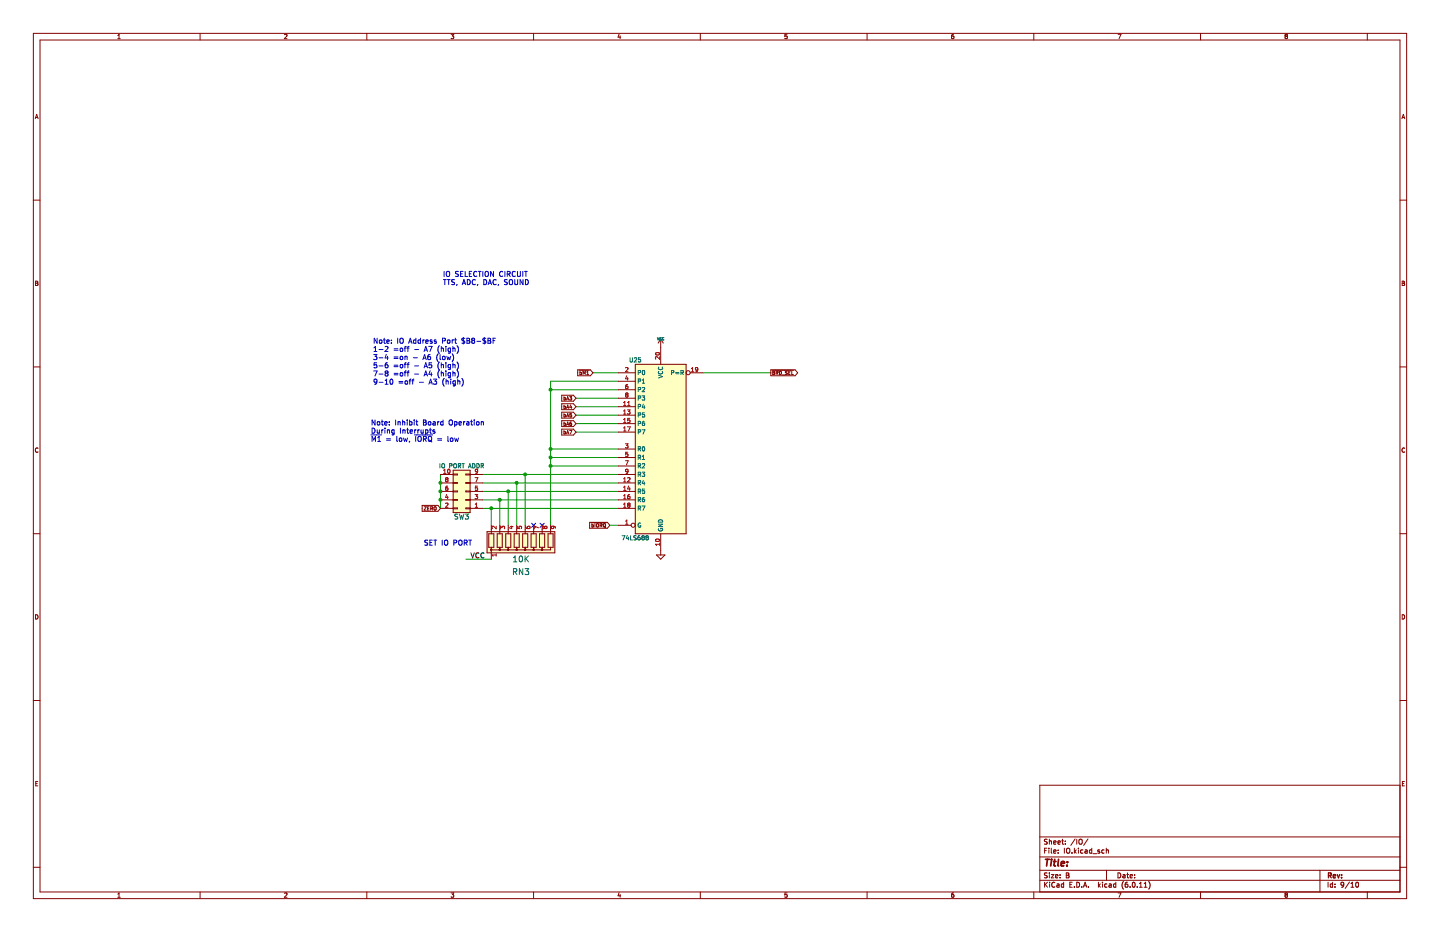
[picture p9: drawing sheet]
(kicad_sch (version 20211123) (generator eeschema)

 (paper "B")

 (lib_symbols
  (symbol "74xx:74LS688" (in_bom yes) (on_board yes)
   (property "Reference" "U" (id 0) (at -7.62 26.67 0) (effects (font (size 1.27 1.27))))
   (property "Value" "74LS688" (id 1) (at -7.62 -26.67 0) (effects (font (size 1.27 1.27))))
   (property "Footprint" "" (id 2) (at 0 0 0) (effects (font (size 1.27 1.27)) hide))
   (property "Datasheet" "http://www.ti.com/lit/gpn/sn74LS688" (id 3) (at 0 0 0) (effects (font (size 1.27 1.27)) hide))
   (symbol "74LS688_1_0"
    (pin input inverted (at -12.7 -22.86 0) (length 5.08) (name "G" (effects (font (size 1.27 1.27)))) (number "1" (effects (font (size 1.27 1.27)))))
    (pin power_in line (at 0 -30.48 90) (length 5.08) (name "GND" (effects (font (size 1.27 1.27)))) (number "10" (effects (font (size 1.27 1.27)))))
    (pin input line (at -12.7 12.7 0) (length 5.08) (name "P4" (effects (font (size 1.27 1.27)))) (number "11" (effects (font (size 1.27 1.27)))))
    (pin input line (at -12.7 -10.16 0) (length 5.08) (name "R4" (effects (font (size 1.27 1.27)))) (number "12" (effects (font (size 1.27 1.27)))))
    (pin input line (at -12.7 10.16 0) (length 5.08) (name "P5" (effects (font (size 1.27 1.27)))) (number "13" (effects (font (size 1.27 1.27)))))
    (pin input line (at -12.7 -12.7 0) (length 5.08) (name "R5" (effects (font (size 1.27 1.27)))) (number "14" (effects (font (size 1.27 1.27)))))
    (pin input line (at -12.7 7.62 0) (length 5.08) (name "P6" (effects (font (size 1.27 1.27)))) (number "15" (effects (font (size 1.27 1.27)))))
    (pin input line (at -12.7 -15.24 0) (length 5.08) (name "R6" (effects (font (size 1.27 1.27)))) (number "16" (effects (font (size 1.27 1.27)))))
    (pin input line (at -12.7 5.08 0) (length 5.08) (name "P7" (effects (font (size 1.27 1.27)))) (number "17" (effects (font (size 1.27 1.27)))))
    (pin input line (at -12.7 -17.78 0) (length 5.08) (name "R7" (effects (font (size 1.27 1.27)))) (number "18" (effects (font (size 1.27 1.27)))))
    (pin output inverted (at 12.7 22.86 180) (length 5.08) (name "P=R" (effects (font (size 1.27 1.27)))) (number "19" (effects (font (size 1.27 1.27)))))
    (pin input line (at -12.7 22.86 0) (length 5.08) (name "P0" (effects (font (size 1.27 1.27)))) (number "2" (effects (font (size 1.27 1.27)))))
    (pin power_in line (at 0 30.48 270) (length 5.08) (name "VCC" (effects (font (size 1.27 1.27)))) (number "20" (effects (font (size 1.27 1.27)))))
    (pin input line (at -12.7 0 0) (length 5.08) (name "R0" (effects (font (size 1.27 1.27)))) (number "3" (effects (font (size 1.27 1.27)))))
    (pin input line (at -12.7 20.32 0) (length 5.08) (name "P1" (effects (font (size 1.27 1.27)))) (number "4" (effects (font (size 1.27 1.27)))))
    (pin input line (at -12.7 -2.54 0) (length 5.08) (name "R1" (effects (font (size 1.27 1.27)))) (number "5" (effects (font (size 1.27 1.27)))))
    (pin input line (at -12.7 17.78 0) (length 5.08) (name "P2" (effects (font (size 1.27 1.27)))) (number "6" (effects (font (size 1.27 1.27)))))
    (pin input line (at -12.7 -5.08 0) (length 5.08) (name "R2" (effects (font (size 1.27 1.27)))) (number "7" (effects (font (size 1.27 1.27)))))
    (pin input line (at -12.7 15.24 0) (length 5.08) (name "P3" (effects (font (size 1.27 1.27)))) (number "8" (effects (font (size 1.27 1.27)))))
    (pin input line (at -12.7 -7.62 0) (length 5.08) (name "R3" (effects (font (size 1.27 1.27)))) (number "9" (effects (font (size 1.27 1.27))))))
   (symbol "74LS688_1_1"
    (rectangle (start -7.62 25.4) (end 7.62 -25.4) (stroke (width 0.254) (type default) (color 0 0 0 0)) (fill (type background)))))
  (symbol "Connector_Generic:Conn_02x05_Odd_Even" (pin_names (offset 1.016) hide) (in_bom yes) (on_board yes)
   (property "Reference" "J" (id 0) (at 1.27 7.62 0) (effects (font (size 1.27 1.27))))
   (property "Value" "Conn_02x05_Odd_Even" (id 1) (at 1.27 -7.62 0) (effects (font (size 1.27 1.27))))
   (property "Footprint" "" (id 2) (at 0 0 0) (effects (font (size 1.27 1.27)) hide))
   (property "Datasheet" "~" (id 3) (at 0 0 0) (effects (font (size 1.27 1.27)) hide))
   (symbol "Conn_02x05_Odd_Even_1_1"
    (rectangle (start -1.27 -4.953) (end 0 -5.207) (stroke (width 0.1524) (type default) (color 0 0 0 0)) (fill (type none)))
    (rectangle (start -1.27 -2.413) (end 0 -2.667) (stroke (width 0.1524) (type default) (color 0 0 0 0)) (fill (type none)))
    (rectangle (start -1.27 0.127) (end 0 -0.127) (stroke (width 0.1524) (type default) (color 0 0 0 0)) (fill (type none)))
    (rectangle (start -1.27 2.667) (end 0 2.413) (stroke (width 0.1524) (type default) (color 0 0 0 0)) (fill (type none)))
    (rectangle (start -1.27 5.207) (end 0 4.953) (stroke (width 0.1524) (type default) (color 0 0 0 0)) (fill (type none)))
    (rectangle (start -1.27 6.35) (end 3.81 -6.35) (stroke (width 0.254) (type default) (color 0 0 0 0)) (fill (type background)))
    (rectangle (start 3.81 -4.953) (end 2.54 -5.207) (stroke (width 0.1524) (type default) (color 0 0 0 0)) (fill (type none)))
    (rectangle (start 3.81 -2.413) (end 2.54 -2.667) (stroke (width 0.1524) (type default) (color 0 0 0 0)) (fill (type none)))
    (rectangle (start 3.81 0.127) (end 2.54 -0.127) (stroke (width 0.1524) (type default) (color 0 0 0 0)) (fill (type none)))
    (rectangle (start 3.81 2.667) (end 2.54 2.413) (stroke (width 0.1524) (type default) (color 0 0 0 0)) (fill (type none)))
    (rectangle (start 3.81 5.207) (end 2.54 4.953) (stroke (width 0.1524) (type default) (color 0 0 0 0)) (fill (type none)))
    (pin passive line (at -5.08 5.08 0) (length 3.81) (name "Pin_1" (effects (font (size 1.27 1.27)))) (number "1" (effects (font (size 1.27 1.27)))))
    (pin passive line (at 7.62 -5.08 180) (length 3.81) (name "Pin_10" (effects (font (size 1.27 1.27)))) (number "10" (effects (font (size 1.27 1.27)))))
    (pin passive line (at 7.62 5.08 180) (length 3.81) (name "Pin_2" (effects (font (size 1.27 1.27)))) (number "2" (effects (font (size 1.27 1.27)))))
    (pin passive line (at -5.08 2.54 0) (length 3.81) (name "Pin_3" (effects (font (size 1.27 1.27)))) (number "3" (effects (font (size 1.27 1.27)))))
    (pin passive line (at 7.62 2.54 180) (length 3.81) (name "Pin_4" (effects (font (size 1.27 1.27)))) (number "4" (effects (font (size 1.27 1.27)))))
    (pin passive line (at -5.08 0 0) (length 3.81) (name "Pin_5" (effects (font (size 1.27 1.27)))) (number "5" (effects (font (size 1.27 1.27)))))
    (pin passive line (at 7.62 0 180) (length 3.81) (name "Pin_6" (effects (font (size 1.27 1.27)))) (number "6" (effects (font (size 1.27 1.27)))))
    (pin passive line (at -5.08 -2.54 0) (length 3.81) (name "Pin_7" (effects (font (size 1.27 1.27)))) (number "7" (effects (font (size 1.27 1.27)))))
    (pin passive line (at 7.62 -2.54 180) (length 3.81) (name "Pin_8" (effects (font (size 1.27 1.27)))) (number "8" (effects (font (size 1.27 1.27)))))
    (pin passive line (at -5.08 -5.08 0) (length 3.81) (name "Pin_9" (effects (font (size 1.27 1.27)))) (number "9" (effects (font (size 1.27 1.27)))))))
  (symbol "Device:R_Network08" (pin_names (offset 0) hide) (in_bom yes) (on_board yes)
   (property "Reference" "RN" (id 0) (at -12.7 0 90) (effects (font (size 1.27 1.27))))
   (property "Value" "R_Network08" (id 1) (at 10.16 0 90) (effects (font (size 1.27 1.27))))
   (property "Footprint" "Resistor_THT:R_Array_SIP9" (id 2) (at 12.065 0 90) (effects (font (size 1.27 1.27)) hide))
   (property "Datasheet" "http://www.vishay.com/docs/31509/csc.pdf" (id 3) (at 0 0 0) (effects (font (size 1.27 1.27)) hide))
   (symbol "R_Network08_0_1"
    (rectangle (start -11.43 -3.175) (end 8.89 3.175) (stroke (width 0.254) (type default) (color 0 0 0 0)) (fill (type background)))
    (rectangle (start -10.922 1.524) (end -9.398 -2.54) (stroke (width 0.254) (type default) (color 0 0 0 0)) (fill (type none)))
    (circle (center -10.16 2.286) (radius 0.254) (stroke (width 0) (type default) (color 0 0 0 0)) (fill (type outline)))
    (rectangle (start -8.382 1.524) (end -6.858 -2.54) (stroke (width 0.254) (type default) (color 0 0 0 0)) (fill (type none)))
    (circle (center -7.62 2.286) (radius 0.254) (stroke (width 0) (type default) (color 0 0 0 0)) (fill (type outline)))
    (rectangle (start -5.842 1.524) (end -4.318 -2.54) (stroke (width 0.254) (type default) (color 0 0 0 0)) (fill (type none)))
    (circle (center -5.08 2.286) (radius 0.254) (stroke (width 0) (type default) (color 0 0 0 0)) (fill (type outline)))
    (rectangle (start -3.302 1.524) (end -1.778 -2.54) (stroke (width 0.254) (type default) (color 0 0 0 0)) (fill (type none)))
    (circle (center -2.54 2.286) (radius 0.254) (stroke (width 0) (type default) (color 0 0 0 0)) (fill (type outline)))
    (rectangle (start -0.762 1.524) (end 0.762 -2.54) (stroke (width 0.254) (type default) (color 0 0 0 0)) (fill (type none)))
    (polyline (pts (xy -10.16 -2.54) (xy -10.16 -3.81)) (stroke (width 0) (type default) (color 0 0 0 0)) (fill (type none)))
    (polyline (pts (xy -7.62 -2.54) (xy -7.62 -3.81)) (stroke (width 0) (type default) (color 0 0 0 0)) (fill (type none)))
    (polyline (pts (xy -5.08 -2.54) (xy -5.08 -3.81)) (stroke (width 0) (type default) (color 0 0 0 0)) (fill (type none)))
    (polyline (pts (xy -2.54 -2.54) (xy -2.54 -3.81)) (stroke (width 0) (type default) (color 0 0 0 0)) (fill (type none)))
    (polyline (pts (xy 0 -2.54) (xy 0 -3.81)) (stroke (width 0) (type default) (color 0 0 0 0)) (fill (type none)))
    (polyline (pts (xy 2.54 -2.54) (xy 2.54 -3.81)) (stroke (width 0) (type default) (color 0 0 0 0)) (fill (type none)))
    (polyline (pts (xy 5.08 -2.54) (xy 5.08 -3.81)) (stroke (width 0) (type default) (color 0 0 0 0)) (fill (type none)))
    (polyline (pts (xy 7.62 -2.54) (xy 7.62 -3.81)) (stroke (width 0) (type default) (color 0 0 0 0)) (fill (type none)))
    (polyline (pts (xy -10.16 1.524) (xy -10.16 2.286) (xy -7.62 2.286) (xy -7.62 1.524)) (stroke (width 0) (type default) (color 0 0 0 0)) (fill (type none)))
    (polyline (pts (xy -7.62 1.524) (xy -7.62 2.286) (xy -5.08 2.286) (xy -5.08 1.524)) (stroke (width 0) (type default) (color 0 0 0 0)) (fill (type none)))
    (polyline (pts (xy -5.08 1.524) (xy -5.08 2.286) (xy -2.54 2.286) (xy -2.54 1.524)) (stroke (width 0) (type default) (color 0 0 0 0)) (fill (type none)))
    (polyline (pts (xy -2.54 1.524) (xy -2.54 2.286) (xy 0 2.286) (xy 0 1.524)) (stroke (width 0) (type default) (color 0 0 0 0)) (fill (type none)))
    (polyline (pts (xy 0 1.524) (xy 0 2.286) (xy 2.54 2.286) (xy 2.54 1.524)) (stroke (width 0) (type default) (color 0 0 0 0)) (fill (type none)))
    (polyline (pts (xy 2.54 1.524) (xy 2.54 2.286) (xy 5.08 2.286) (xy 5.08 1.524)) (stroke (width 0) (type default) (color 0 0 0 0)) (fill (type none)))
    (polyline (pts (xy 5.08 1.524) (xy 5.08 2.286) (xy 7.62 2.286) (xy 7.62 1.524)) (stroke (width 0) (type default) (color 0 0 0 0)) (fill (type none)))
    (circle (center 0 2.286) (radius 0.254) (stroke (width 0) (type default) (color 0 0 0 0)) (fill (type outline)))
    (rectangle (start 1.778 1.524) (end 3.302 -2.54) (stroke (width 0.254) (type default) (color 0 0 0 0)) (fill (type none)))
    (circle (center 2.54 2.286) (radius 0.254) (stroke (width 0) (type default) (color 0 0 0 0)) (fill (type outline)))
    (rectangle (start 4.318 1.524) (end 5.842 -2.54) (stroke (width 0.254) (type default) (color 0 0 0 0)) (fill (type none)))
    (circle (center 5.08 2.286) (radius 0.254) (stroke (width 0) (type default) (color 0 0 0 0)) (fill (type outline)))
    (rectangle (start 6.858 1.524) (end 8.382 -2.54) (stroke (width 0.254) (type default) (color 0 0 0 0)) (fill (type none))))
   (symbol "R_Network08_1_1"
    (pin passive line (at -10.16 5.08 270) (length 2.54) (name "common" (effects (font (size 1.27 1.27)))) (number "1" (effects (font (size 1.27 1.27)))))
    (pin passive line (at -10.16 -5.08 90) (length 1.27) (name "R1" (effects (font (size 1.27 1.27)))) (number "2" (effects (font (size 1.27 1.27)))))
    (pin passive line (at -7.62 -5.08 90) (length 1.27) (name "R2" (effects (font (size 1.27 1.27)))) (number "3" (effects (font (size 1.27 1.27)))))
    (pin passive line (at -5.08 -5.08 90) (length 1.27) (name "R3" (effects (font (size 1.27 1.27)))) (number "4" (effects (font (size 1.27 1.27)))))
    (pin passive line (at -2.54 -5.08 90) (length 1.27) (name "R4" (effects (font (size 1.27 1.27)))) (number "5" (effects (font (size 1.27 1.27)))))
    (pin passive line (at 0 -5.08 90) (length 1.27) (name "R5" (effects (font (size 1.27 1.27)))) (number "6" (effects (font (size 1.27 1.27)))))
    (pin passive line (at 2.54 -5.08 90) (length 1.27) (name "R6" (effects (font (size 1.27 1.27)))) (number "7" (effects (font (size 1.27 1.27)))))
    (pin passive line (at 5.08 -5.08 90) (length 1.27) (name "R7" (effects (font (size 1.27 1.27)))) (number "8" (effects (font (size 1.27 1.27)))))
    (pin passive line (at 7.62 -5.08 90) (length 1.27) (name "R8" (effects (font (size 1.27 1.27)))) (number "9" (effects (font (size 1.27 1.27)))))))
  (symbol "power:GND" (power) (pin_names (offset 0)) (in_bom yes) (on_board yes)
   (property "Reference" "#PWR" (id 0) (at 0 -6.35 0) (effects (font (size 1.27 1.27)) hide))
   (property "Value" "GND" (id 1) (at 0 -3.81 0) (effects (font (size 1.27 1.27))))
   (property "Footprint" "" (id 2) (at 0 0 0) (effects (font (size 1.27 1.27)) hide))
   (property "Datasheet" "" (id 3) (at 0 0 0) (effects (font (size 1.27 1.27)) hide))
   (symbol "GND_0_1"
    (polyline (pts (xy 0 0) (xy 0 -1.27) (xy 1.27 -1.27) (xy 0 -2.54) (xy -1.27 -1.27) (xy 0 -1.27)) (stroke (width 0) (type default) (color 0 0 0 0)) (fill (type none))))
   (symbol "GND_1_1"
    (pin power_in line (at 0 0 270) (length 0) hide (name "GND" (effects (font (size 1.27 1.27)))) (number "1" (effects (font (size 1.27 1.27)))))))
  (symbol "power:VCC" (power) (pin_names (offset 0)) (in_bom yes) (on_board yes)
   (property "Reference" "#PWR" (id 0) (at 0 -3.81 0) (effects (font (size 1.27 1.27)) hide))
   (property "Value" "VCC" (id 1) (at 0 3.81 0) (effects (font (size 1.27 1.27))))
   (property "Footprint" "" (id 2) (at 0 0 0) (effects (font (size 1.27 1.27)) hide))
   (property "Datasheet" "" (id 3) (at 0 0 0) (effects (font (size 1.27 1.27)) hide))
   (symbol "VCC_0_1"
    (polyline (pts (xy -0.762 1.27) (xy 0 2.54)) (stroke (width 0) (type default) (color 0 0 0 0)) (fill (type none)))
    (polyline (pts (xy 0 0) (xy 0 2.54)) (stroke (width 0) (type default) (color 0 0 0 0)) (fill (type none)))
    (polyline (pts (xy 0 2.54) (xy 0.762 1.27)) (stroke (width 0) (type default) (color 0 0 0 0)) (fill (type none))))
   (symbol "VCC_1_1"
    (pin power_in line (at 0 0 90) (length 0) hide (name "VCC" (effects (font (size 1.27 1.27)))) (number "1" (effects (font (size 1.27 1.27))))))))

 (junction (at 132.08 149.86) (diameter 0) (color 0 0 0 0))
 (junction (at 132.08 144.78) (diameter 0) (color 0 0 0 0))
 (junction (at 165.1 137.16) (diameter 0) (color 0 0 0 0))
 (junction (at 149.86 149.86) (diameter 0) (color 0 0 0 0))
 (junction (at 165.1 139.7) (diameter 0) (color 0 0 0 0))
 (junction (at 157.48 142.24) (diameter 0) (color 0 0 0 0))
 (junction (at 165.1 134.62) (diameter 0) (color 0 0 0 0))
 (junction (at 152.4 147.32) (diameter 0) (color 0 0 0 0))
 (junction (at 165.1 116.84) (diameter 0) (color 0 0 0 0))
 (junction (at 147.32 152.4) (diameter 0) (color 0 0 0 0))
 (junction (at 132.08 147.32) (diameter 0) (color 0 0 0 0))
 (junction (at 154.94 144.78) (diameter 0) (color 0 0 0 0))

 (no_connect (at 160.02 157.48))
 (no_connect (at 162.56 157.48))

 (wire (pts (xy 157.48 142.24) (xy 185.42 142.24)) (stroke (width 0) (type default) (color 0 0 0 0)))
 (wire (pts (xy 177.8 111.76) (xy 185.42 111.76)) (stroke (width 0) (type default) (color 0 0 0 0)))
 (wire (pts (xy 165.1 137.16) (xy 165.1 139.7)) (stroke (width 0) (type default) (color 0 0 0 0)))
 (wire (pts (xy 172.72 119.38) (xy 185.42 119.38)) (stroke (width 0) (type default) (color 0 0 0 0)))
 (wire (pts (xy 132.08 144.78) (xy 132.08 147.32)) (stroke (width 0) (type default) (color 0 0 0 0)))
 (wire (pts (xy 152.4 147.32) (xy 185.42 147.32)) (stroke (width 0) (type default) (color 0 0 0 0)))
 (wire (pts (xy 144.78 149.86) (xy 149.86 149.86)) (stroke (width 0) (type default) (color 0 0 0 0)))
 (wire (pts (xy 144.78 142.24) (xy 157.48 142.24)) (stroke (width 0) (type default) (color 0 0 0 0)))
 (wire (pts (xy 147.32 157.48) (xy 147.32 152.4)) (stroke (width 0) (type default) (color 0 0 0 0)))
 (wire (pts (xy 149.86 149.86) (xy 185.42 149.86)) (stroke (width 0) (type default) (color 0 0 0 0)))
 (wire (pts (xy 165.1 139.7) (xy 185.42 139.7)) (stroke (width 0) (type default) (color 0 0 0 0)))
 (wire (pts (xy 210.82 111.76) (xy 231.14 111.76)) (stroke (width 0) (type default) (color 0 0 0 0)))
 (wire (pts (xy 185.42 114.3) (xy 165.1 114.3)) (stroke (width 0) (type default) (color 0 0 0 0)))
 (wire (pts (xy 132.08 149.86) (xy 132.08 152.4)) (stroke (width 0) (type default) (color 0 0 0 0)))
 (wire (pts (xy 154.94 157.48) (xy 154.94 144.78)) (stroke (width 0) (type default) (color 0 0 0 0)))
 (wire (pts (xy 165.1 134.62) (xy 185.42 134.62)) (stroke (width 0) (type default) (color 0 0 0 0)))
 (wire (pts (xy 147.32 152.4) (xy 185.42 152.4)) (stroke (width 0) (type default) (color 0 0 0 0)))
 (wire (pts (xy 172.72 127) (xy 185.42 127)) (stroke (width 0) (type default) (color 0 0 0 0)))
 (wire (pts (xy 139.7 167.64) (xy 147.32 167.64)) (stroke (width 0) (type default) (color 0 0 0 0)))
 (wire (pts (xy 165.1 114.3) (xy 165.1 116.84)) (stroke (width 0) (type default) (color 0 0 0 0)))
 (wire (pts (xy 144.78 144.78) (xy 154.94 144.78)) (stroke (width 0) (type default) (color 0 0 0 0)))
 (wire (pts (xy 132.08 147.32) (xy 132.08 149.86)) (stroke (width 0) (type default) (color 0 0 0 0)))
 (wire (pts (xy 132.08 142.24) (xy 132.08 144.78)) (stroke (width 0) (type default) (color 0 0 0 0)))
 (wire (pts (xy 144.78 147.32) (xy 152.4 147.32)) (stroke (width 0) (type default) (color 0 0 0 0)))
 (wire (pts (xy 152.4 157.48) (xy 152.4 147.32)) (stroke (width 0) (type default) (color 0 0 0 0)))
 (wire (pts (xy 165.1 137.16) (xy 165.1 134.62)) (stroke (width 0) (type default) (color 0 0 0 0)))
 (wire (pts (xy 172.72 121.92) (xy 185.42 121.92)) (stroke (width 0) (type default) (color 0 0 0 0)))
 (wire (pts (xy 172.72 124.46) (xy 185.42 124.46)) (stroke (width 0) (type default) (color 0 0 0 0)))
 (wire (pts (xy 172.72 129.54) (xy 185.42 129.54)) (stroke (width 0) (type default) (color 0 0 0 0)))
 (wire (pts (xy 149.86 157.48) (xy 149.86 149.86)) (stroke (width 0) (type default) (color 0 0 0 0)))
 (wire (pts (xy 165.1 116.84) (xy 165.1 134.62)) (stroke (width 0) (type default) (color 0 0 0 0)))
 (wire (pts (xy 165.1 137.16) (xy 185.42 137.16)) (stroke (width 0) (type default) (color 0 0 0 0)))
 (wire (pts (xy 165.1 139.7) (xy 165.1 157.48)) (stroke (width 0) (type default) (color 0 0 0 0)))
 (wire (pts (xy 157.48 142.24) (xy 157.48 157.48)) (stroke (width 0) (type default) (color 0 0 0 0)))
 (wire (pts (xy 154.94 144.78) (xy 185.42 144.78)) (stroke (width 0) (type default) (color 0 0 0 0)))
 (wire (pts (xy 185.42 157.48) (xy 182.88 157.48)) (stroke (width 0) (type default) (color 0 0 0 0)))
 (wire (pts (xy 144.78 152.4) (xy 147.32 152.4)) (stroke (width 0) (type default) (color 0 0 0 0)))
 (wire (pts (xy 165.1 116.84) (xy 185.42 116.84)) (stroke (width 0) (type default) (color 0 0 0 0)))

 (text "SET IO PORT" (at 127 163.83 0) (effects (font (size 1.524 1.524)) (justify left bottom)))
 (text "Note: IO Address Port $B8-$BF\n1-2 =off - A7 (high)\n3-4 =on - A6 (low)\n5-6 =off - A5 (high)\n7-8 =off - A4 (high)\n9-10 =off - A3 (high)" (at 111.76 115.57 0) (effects (font (size 1.524 1.524)) (justify left bottom)))
 (text "IO SELECTION CIRCUIT\nTTS, ADC, DAC, SOUND" (at 132.715 85.725 0) (effects (font (size 1.524 1.524)) (justify left bottom)))
 (text "Note: Inhibit Board Operation\nDuring Interrupts\n~{M1} = low, ~{IORQ} = low" (at 111.125 132.715 0) (effects (font (size 1.524 1.524)) (justify left bottom)))

 (label "VCC" (at 140.97 167.64 0) (effects (font (size 1.524 1.524)) (justify left bottom)))

 (global_label "bA3" (shape input) (at 172.72 119.38 180) (fields_autoplaced) (effects (font (size 1.016 1.016)) (justify right))
  (property "Intersheet References" "${INTERSHEET_REFS}" (id 0) (at 168.103 119.3165 0) (effects (font (size 1.016 1.016)) (justify right) hide)))
 (global_label "~{BRD_SEL}" (shape output) (at 231.14 111.76 0) (fields_autoplaced) (effects (font (size 1.016 1.016)) (justify left))
  (property "Intersheet References" "${INTERSHEET_REFS}" (id 0) (at 239.5307 111.6965 0) (effects (font (size 1.016 1.016)) (justify left) hide)))
 (global_label "bA4" (shape input) (at 172.72 121.92 180) (fields_autoplaced) (effects (font (size 1.016 1.016)) (justify right))
  (property "Intersheet References" "${INTERSHEET_REFS}" (id 0) (at 104.14 74.93 0) (effects (font (size 1.27 1.27)) hide)))
 (global_label "bA6" (shape input) (at 172.72 127 180) (fields_autoplaced) (effects (font (size 1.016 1.016)) (justify right))
  (property "Intersheet References" "${INTERSHEET_REFS}" (id 0) (at 104.14 74.93 0) (effects (font (size 1.27 1.27)) hide)))
 (global_label "~{bIORQ}" (shape input) (at 182.88 157.48 180) (fields_autoplaced) (effects (font (size 1.016 1.016)) (justify right))
  (property "Intersheet References" "${INTERSHEET_REFS}" (id 0) (at 104.14 74.93 0) (effects (font (size 1.27 1.27)) hide)))
 (global_label "ZERO" (shape input) (at 132.08 152.4 180) (fields_autoplaced) (effects (font (size 1.016 1.016)) (justify right))
  (property "Intersheet References" "${INTERSHEET_REFS}" (id 0) (at 96.52 74.93 0) (effects (font (size 1.27 1.27)) hide)))
 (global_label "bA5" (shape input) (at 172.72 124.46 180) (fields_autoplaced) (effects (font (size 1.016 1.016)) (justify right))
  (property "Intersheet References" "${INTERSHEET_REFS}" (id 0) (at 104.14 74.93 0) (effects (font (size 1.27 1.27)) hide)))
 (global_label "bA7" (shape input) (at 172.72 129.54 180) (fields_autoplaced) (effects (font (size 1.016 1.016)) (justify right))
  (property "Intersheet References" "${INTERSHEET_REFS}" (id 0) (at 104.14 74.93 0) (effects (font (size 1.27 1.27)) hide)))
 (global_label "~{bM1}" (shape input) (at 177.8 111.76 180) (fields_autoplaced) (effects (font (size 1.016 1.016)) (justify right))
  (property "Intersheet References" "${INTERSHEET_REFS}" (id 0) (at 104.14 74.93 0) (effects (font (size 1.27 1.27)) hide)))

 (symbol (lib_id "Connector_Generic:Conn_02x05_Odd_Even") (at 139.7 147.32 180) (unit 1) (in_bom yes) (on_board yes)
  (property "Reference" "SW3" (id 0) (at 138.43 154.94 0) (effects (font (size 1.524 1.524))))
  (property "Value" "IO PORT ADDR" (id 1) (at 138.43 139.7 0))
  (property "Footprint" "Connector_PinHeader_2.54mm:PinHeader_2x05_P2.54mm_Vertical" (id 2) (at 139.7 147.32 0) (effects (font (size 1.27 1.27)) hide))
  (property "Datasheet" "~" (id 3) (at 139.7 147.32 0) (effects (font (size 1.27 1.27)) hide)) (pin "1") (pin "10") (pin "2") (pin "3") (pin "4") (pin "5") (pin "6") (pin "7") (pin "8") (pin "9"))

 (symbol (lib_id "power:VCC") (at 198.12 104.14 0) (unit 1) (in_bom yes) (on_board yes)
  (property "Reference" "#PWR072" (id 0) (at 198.12 101.6 0) (effects (font (size 0.762 0.762)) hide))
  (property "Value" "VCC" (id 1) (at 198.12 101.6 0) (effects (font (size 0.762 0.762))))
  (property "Footprint" "" (id 2) (at 198.12 104.14 0) (effects (font (size 1.524 1.524)) hide))
  (property "Datasheet" "" (id 3) (at 198.12 104.14 0) (effects (font (size 1.524 1.524)) hide)) (pin "1"))

 (symbol (lib_id "74xx:74LS688") (at 198.12 134.62 0) (unit 1) (in_bom yes) (on_board yes)
  (property "Reference" "U25" (id 0) (at 190.5 107.95 0))
  (property "Value" "74LS688" (id 1) (at 190.5 161.29 0))
  (property "Footprint" "Package_DIP:DIP-20_W7.62mm_Socket" (id 2) (at 198.12 134.62 0) (effects (font (size 1.27 1.27)) hide))
  (property "Datasheet" "http://www.ti.com/lit/gpn/sn74LS688" (id 3) (at 198.12 134.62 0) (effects (font (size 1.27 1.27)) hide)) (pin "1") (pin "10") (pin "11") (pin "12") (pin "13") (pin "14") (pin "15") (pin "16") (pin "17") (pin "18") (pin "19") (pin "2") (pin "20") (pin "3") (pin "4") (pin "5") (pin "6") (pin "7") (pin "8") (pin "9"))

 (symbol (lib_id "Device:R_Network08") (at 157.48 162.56 0) (mirror x) (unit 1) (in_bom yes) (on_board yes)
  (property "Reference" "RN3" (id 0) (at 156.21 171.45 0) (effects (font (size 1.778 1.778))))
  (property "Value" "10K" (id 1) (at 156.21 167.64 0) (effects (font (size 1.778 1.778))))
  (property "Footprint" "Resistor_THT:R_Array_SIP9" (id 2) (at 169.545 162.56 90) (effects (font (size 1.27 1.27)) hide))
  (property "Datasheet" "http://www.vishay.com/docs/31509/csc.pdf" (id 3) (at 157.48 162.56 0) (effects (font (size 1.27 1.27)) hide)) (pin "1") (pin "2") (pin "3") (pin "4") (pin "5") (pin "6") (pin "7") (pin "8") (pin "9"))

 (symbol (lib_id "power:GND") (at 198.12 165.1 0) (unit 1) (in_bom yes) (on_board yes)
  (property "Reference" "#PWR073" (id 0) (at 198.12 165.1 0) (effects (font (size 0.762 0.762)) hide))
  (property "Value" "GND" (id 1) (at 198.12 166.878 0) (effects (font (size 0.762 0.762)) hide))
  (property "Footprint" "" (id 2) (at 198.12 165.1 0) (effects (font (size 1.524 1.524)) hide))
  (property "Datasheet" "" (id 3) (at 198.12 165.1 0) (effects (font (size 1.524 1.524)) hide)) (pin "1")))
